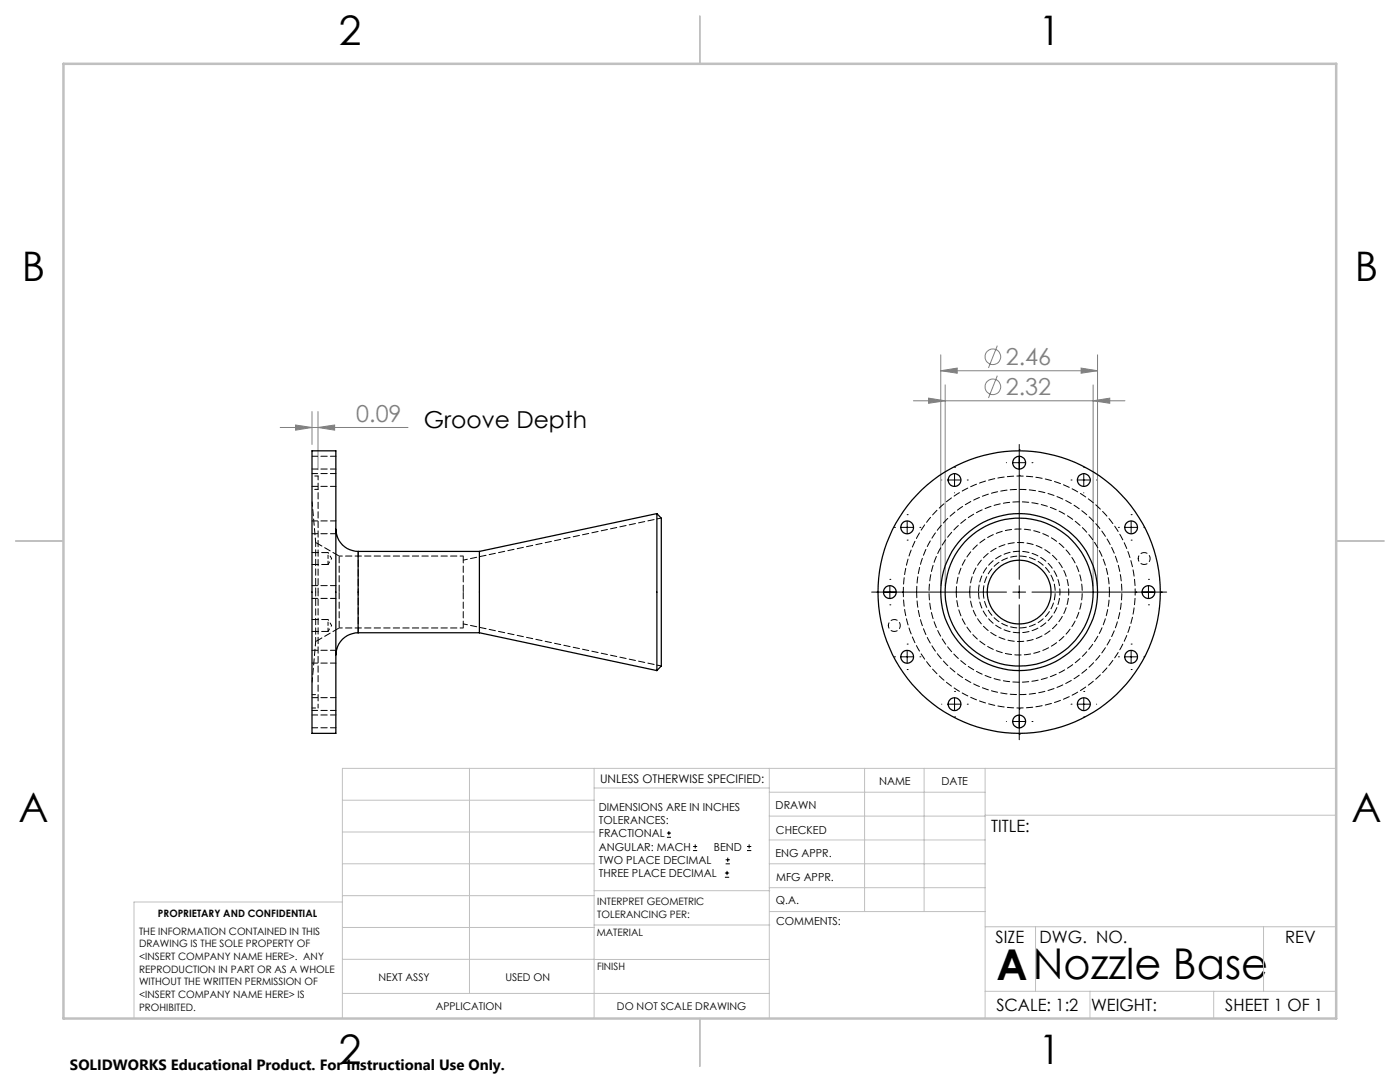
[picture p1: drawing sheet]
<svg xmlns="http://www.w3.org/2000/svg" width="279mm" height="216mm" viewBox="0 0 279 216" stroke-linecap="round" stroke-linejoin="round" font-family="sans-serif">
<g fill="none" stroke="#808080" stroke-width=".2">
<path d="M182.3 80h42.2M185.3 79.4l3.3 .6-3.3 .5zM187.7 74l3.3-.6v1.1zM187.7 70.8v46.1M187.7 74h31.3M188.6 76.8v40.1M199 69l-1.7 4.4M199 75l-1.7 4.4M215.8 73.4l3.2 .6-3.2 .5zM218.2 80l3.3-.6v1.1zM218.2 76.8v40.1M219 70.8v46.1"/>
<path d="M55.9 85.3h25.5M59 84.8l3.3 .5-3.3 .5zM62.3 82.1v6.6M63.5 85.3l3.3-.5v1zM63.5 82.1v11.6"/>
<circle cx="198.2" cy="71.2" r="1.55"/>
<circle cx="198.2" cy="77.2" r="1.55"/>
</g>
<g fill="none" stroke="#000" stroke-width=".2">
<path d="M187.9 95.8h.1M189.2 95.8h2.6M190.5 93.2h.1M190.5 94.5v2.5M190.5 98.3v.1M193 95.8h.1M200.8 92.3h.1M202.1 92.3h2.6M203.4 89.8h.1M203.4 94.9h.1M203.4 88.7v26.9M206 92.3h.1"/>
<path d="M213.7 95.8h.1M215 95.8h2.6M216.3 93.2h.1M216.3 94.5v2.5M216.3 98.3v.1M218.8 95.8h.1M174 118.1h26.9M175 118.1h.1M177.6 115.6h.1M177.6 116.9v2.5M178.5 105.2h.1M179.8 105.2h2.5"/>
<path d="M180.1 118.1h.1M181 102.7h.1M181 107.8h.1M181 104v2.5M183.6 105.2h.1M202.1 118.1h2.6M203.4 116.9v2.5M206 118.1h26.8M223.2 105.2h.1M224.5 105.2h2.5M225.7 102.7h.1M225.7 107.8h.1"/>
<path d="M225.7 104v2.5M226.7 118.1h.1M228.3 105.2h.1M229.2 115.6h.1M229.2 116.9v2.5M231.7 118.1h.1M177.6 120.7h.1M178.5 131.1h.1M179.8 131.1h2.5M181 128.5h.1M181 133.6h.1M181 129.8v2.5"/>
<path d="M183.6 131.1h.1M190.5 138h.1M190.5 139.2v2.6M203.4 120.7v26.9M216.3 138h.1M216.3 139.2v2.6M223.2 131.1h.1M224.5 131.1h2.5M225.7 128.5h.1M225.7 133.6h.1M225.7 129.8v2.5M228.3 131.1h.1"/>
<path d="M229.2 120.7h.1M187.9 140.5h.1M189.2 140.5h2.6M190.5 143.1h.1M193 140.5h.1M200.8 144h.1M202.1 144h2.6M203.4 141.4h.1M203.4 146.5h.1M206 144h.1M213.7 140.5h.1M215 140.5h2.6"/>
<path d="M216.3 143.1h.1M218.8 140.5h.1M133.1 167.1h.8M133.1 166.2h.8M133.5 165.8v.9M138.3 169.7h.8M138.3 168.9h.8M138.7 168.5v.8M144.7 175h.8M144.7 174.2h.8M144.8 172.4h.9M144.8 171.6h.9"/>
<path d="M145.1 173.8v.8M145.2 171.1v.9M149.1 169.7h.8M149.1 168.9h.8M149.5 168.5v.8"/>
</g>
<g fill="none" stroke="#c0c0c0" stroke-width=".2">
<path d="M68.3 159.7h50.3M93.7 153.3v44.9M118.6 153.3v49.9M118.6 157.2h34.9M153.5 153.3v49.9M153.5 158.1h43.1M172.5 153.3v28.6M184.4 153.3v28.6M196.6 153.3v49.9M266.7 153.3h-198.4v49.9M68.3 178.7h50.3M68.3 172.4h50.3"/>
<path d="M68.3 166h50.3M68.3 180h-41.6v23.2M118.6 177.7h35M153.5 167.6h43.1M153.5 162.8h43.1M153.5 172.4h43.1M153.5 177.1h43.1M196.6 162.7h70.1M68.3 198.2h85.2M68.3 191.4l85.2 .1M68.3 185.1h50.3M118.6 184.6h35"/>
<path d="M153.6 181.9h43M196.6 197.8h70.1M196.6 184.9h70.1M206.7 184.9v12.9M217.5 197.8v5.4M242.2 197.8v5.4M252.2 184.9v12.9"/>
</g>
<path d="M139.7 3.2v9.5M3.1 107.9h9.6M266.7 107.9h9.5M139.7 203.2v9.6" fill="none" stroke="#c0c0c0" stroke-width=".25"/>
<path d="M12.7 12.7h254v190.5h-254z" fill="none" stroke="#c0c0c0" stroke-width=".5"/>
<path d="M59 84.8l3.3 .5-3.3 .5zM63.5 85.3l3.3-.5v1zM187.7 74l3.3-.6v1.1zM215.8 73.4l3.2 .6-3.2 .5zM185.3 79.4l3.3 .6-3.3 .5zM218.2 80l3.3-.6v1.1z" fill="#808080"/>
<g fill="none" stroke="#000" stroke-width=".25">
<path d="M62.3 90h4.7v56.3h-4.7zM67 105.6a4.5 4.5 0 0 0 4.5 4.4M71.5 110v16.3M71.5 110h24.2M95.7 110v16.3M131.1 102.5v31.3M131.1 102.5l.9 .9v29.5l-.9 .9M131.1 102.5l-35.4 7.5M71.5 126.3a4.5 4.5 0 0 0-4.5 4.4M71.5 126.3h24.2M95.7 126.3l35.4 7.5"/>
<circle cx="190.5" cy="95.8" r="1.28"/>
<circle cx="203.4" cy="92.3" r="1.28"/>
<circle cx="216.3" cy="95.8" r="1.27"/>
<circle cx="177.6" cy="118.1" r="1.28"/>
<circle cx="181.1" cy="105.2" r="1.28"/>
<circle cx="203.4" cy="118.2" r="6.4"/>
<circle cx="203.4" cy="118.2" r="28.2"/>
<circle cx="203.4" cy="118.1" r="15.7"/>
<circle cx="203.4" cy="118.1" r="14.8"/>
<circle cx="225.8" cy="105.2" r="1.28"/>
<circle cx="229.2" cy="118.1" r="1.28"/>
<circle cx="181.1" cy="131" r="1.28"/>
<circle cx="225.8" cy="131.1" r="1.28"/>
<circle cx="190.5" cy="140.5" r="1.28"/>
<circle cx="203.4" cy="144" r="1.27"/>
<circle cx="216.3" cy="140.5" r="1.27"/>
</g>
<path d="M63.5 95h-1.2M63.5 97.6h-1.2M65.5 111.4v-1.1M65.5 112.6v-1.2M92.5 111h-24.8M62.3 138.6h1.2M65.5 124.8v-1.2M65.5 126v-1.2M67.7 125.3h24.8M62.3 141.3h1.2" fill="none" stroke="#000" stroke-width=".2" stroke-dasharray="1.3 .6" stroke-dashoffset=".6"/>
<path d="M63 118.1v-9.9M63.5 118.1v-23.1M63 128v-9.9M63.5 141.3v-23.2" fill="none" stroke="#000" stroke-width=".2" stroke-dasharray="1.3 .6" stroke-dashoffset=".5"/>
<path d="M67.7 118.1v-7.1M92.5 118.1v-7.1M195.3 118.1a8.1 8.1 0 0 1 12-7.1 8.1 8.1 0 0 1 .6 13.9 8.1 8.1 0 0 1-12.6-6v-.8M67.7 125.3v-7.2M92.5 125.3v-7.2" fill="none" stroke="#000" stroke-width=".2" stroke-dasharray="1.3 .6" stroke-dashoffset="-.1"/>
<g fill="none" stroke="#000" stroke-width=".2" stroke-dasharray="1.3 .6" stroke-dashoffset=".2">
<path d="M62.3 97h4.8M62.3 93.6h4.8M67.1 94.5h-4.8M67.1 91h-4.8M62.3 119.4h4.8M62.3 106.5h4.8M67.1 116.9h-4.8M67.1 103.9h-4.8M190.8 118.1a12.6 12.6 0 0 1 18.6-11 12.6 12.6 0 0 1 .8 21.6 12.6 12.6 0 0 1-19.3-9.6l-.1-1M62.3 132.3h4.8M67.1 129.8h-4.8M67.1 139.2h-4.8"/>
<path d="M62.3 141.8h4.8M62.3 145.2h4.8M67.1 142.7h-4.8"/>
</g>
<path d="M65.5 112.6l.7-1.2M66.2 111.4l-.7-1.1M227.2 111.4a1.19 1.19 0 0 1 1.7-1 1.19 1.19 0 0 1 .2 2 1.19 1.19 0 0 1-1.9-.7v-.3M65.5 126l.7-1.2M66.2 124.8l-.7-1.2M177.3 124.8a1.19 1.19 0 0 1 1.7-1.1 1.19 1.19 0 0 1 .2 2 1.19 1.19 0 0 1-1.9-.6v-.3" fill="none" stroke="#000" stroke-width=".2" stroke-dasharray="1.3 .6" stroke-dashoffset=".7"/>
<path d="M62.3 112.6h3.2M65.5 110.3h-3.2M196.2 118.1a7.2 7.2 0 0 1 10.6-6.3 7.2 7.2 0 0 1 .6 12.3 7.2 7.2 0 0 1-11.1-5.2l-.1-.8M62.3 126h3.2M65.5 123.6h-3.2" fill="none" stroke="#000" stroke-width=".2" stroke-dasharray="1.3 .6"/>
<path d="M63 108.2l-.7-8.1M132 103.4l-39.5 8.4M62.3 136.1l.7-8.1M92.5 124.5l39.5 8.4" fill="none" stroke="#000" stroke-width=".2" stroke-dasharray="1.3 .6" stroke-dashoffset=".4"/>
<path d="M67.7 111l-4.7-2.8M63 128l4.7-2.7" fill="none" stroke="#000" stroke-width=".2" stroke-dasharray="1.3 .6" stroke-dashoffset="-.2"/>
<path d="M182.9 118.1a20.5 20.5 0 0 1 30.4-17.9 20.5 20.5 0 0 1 1.1 35.2 20.5 20.5 0 0 1-31.4-16l-.1-1.3M193.5 118.1a9.9 9.9 0 0 1 14.6-8.7 9.9 9.9 0 0 1 .7 17 9.9 9.9 0 0 1-15.2-7.4l-.1-.9M71.5 126.3v-16.3" fill="none" stroke="#000" stroke-width=".2" stroke-dasharray="1.3 .6" stroke-dashoffset=".1"/>
<path d="M180.3 118.1a23.1 23.1 0 0 1 34.3-20.2 23.1 23.1 0 0 1 1.1 39.8 23.1 23.1 0 0 1-35.4-18.3v-1.3M221.4 118.1a18 18 0 0 0-26.7-15.7 18 18 0 0 0-.9 30.9 18 18 0 0 0 27.6-14v-1.2" fill="none" stroke="#000" stroke-width=".2" stroke-dasharray="1.3 .6" stroke-dashoffset=".3"/>
<text font-size="8.5" x="198.9" y="195.5">ANozzle Base</text>
<g font-size="8.1">
<text x="67.6" y="8.9">2</text>
<text x="207.3" y="8.9">1</text>
<text x="4.4" y="56.2">B</text>
<text x="270.4" y="56.2">B</text>
<text x="3.7" y="164.1">A</text>
<text x="269.7" y="164.1">A</text>
<text x="67.6" y="212.4">2</text>
<text x="207.3" y="212.4">1</text>
</g>
<g font-size="4.7" fill="#808080">
<text x="200.7" y="72.9">2.46</text>
<text x="200.7" y="78.9">2.32</text>
<text x="71.1" y="84.3">0.09</text>
</g>
<text font-size="4.7" x="84.6" y="85.3">Groove Depth</text>
<g font-size="3.4">
<text x="197.8" y="166">TITLE:</text>
<text x="198.7" y="188.1">SIZE</text>
<text x="207.5" y="188.1">DWG. NO.</text>
<text x="256.5" y="188.2">REV</text>
<text x="198.8" y="201.7">SCALE: 1:2</text>
<text x="217.7" y="201.8">WEIGHT:</text>
<text x="244.5" y="201.7">SHEET 1 OF 1</text>
</g>
<text font-size="3" x="14" y="213.5">SOLIDWORKS Educational Product. For Instructional Use Only.</text>
<text font-size="2.4" x="119.8" y="156.2">UNLESS OTHERWISE SPECIFIED:</text>
<g font-size="2.2">
<text x="119.5" y="161.8">DIMENSIONS ARE IN INCHES</text>
<text x="154.8" y="161.4">DRAWN</text>
<text x="175.4" y="156.6">NAME</text>
<text x="187.9" y="156.7">DATE</text>
<text x="119.5" y="164.4">TOLERANCES:</text>
<text x="119.5" y="167.1">FRACTIONAL</text>
<text x="154.9" y="166.3">CHECKED</text>
<text x="119.5" y="169.7">ANGULAR: MACH</text>
<text x="119.5" y="172.4">TWO PLACE DECIMAL</text>
<text x="142.5" y="169.7">BEND</text>
<text x="154.8" y="171">ENG APPR.</text>
<text x="119.5" y="175">THREE PLACE DECIMAL</text>
<text x="154.9" y="175.7">MFG APPR.</text>
<text x="154.9" y="180.4">Q.A.</text>
<text x="154.9" y="184.6">COMMENTS:</text>
</g>
<g font-size="2.1">
<text x="75.5" y="195.7">NEXT ASSY</text>
<text x="100.9" y="195.7">USED ON</text>
<text x="86.9" y="201.5">APPLICATION</text>
<text x="123.1" y="201.6">DO NOT SCALE DRAWING</text>
</g>
<g font-size="2">
<text x="31.5" y="182.9">PROPRIETARY AND CONFIDENTIAL</text>
<text x="119.2" y="180.6">INTERPRET GEOMETRIC</text>
<text x="119.2" y="183.1">TOLERANCING PER:</text>
<text x="27.8" y="186.5">THE INFORMATION CONTAINED IN THIS</text>
<text x="27.8" y="189">DRAWING IS THE SOLE PROPERTY OF</text>
<text x="27.8" y="191.6">&lt;INSERT COMPANY NAME HERE&gt;. ANY</text>
<text x="119.1" y="186.7">MATERIAL</text>
<text x="27.8" y="194.1">REPRODUCTION IN PART OR AS A WHOLE</text>
<text x="27.8" y="196.6">WITHOUT THE WRITTEN PERMISSION OF</text>
<text x="119.1" y="193.5">FINISH</text>
<text x="27.8" y="199.1">&lt;INSERT COMPANY NAME HERE&gt; IS</text>
<text x="27.8" y="201.7">PROHIBITED.</text>
</g>
</svg>
